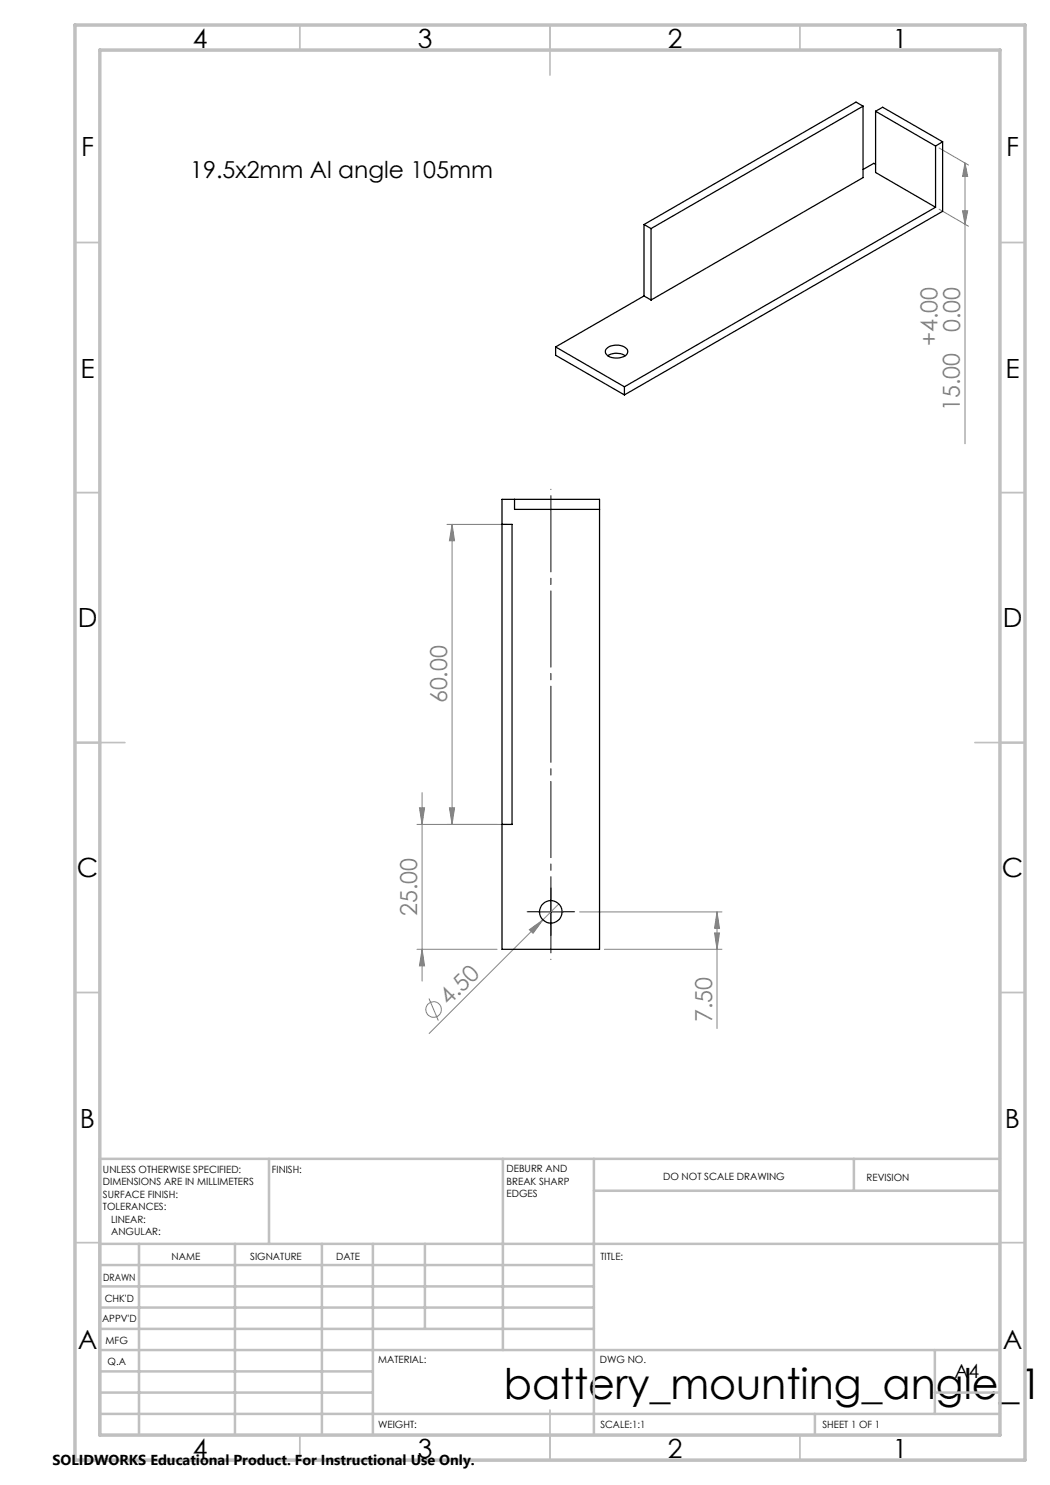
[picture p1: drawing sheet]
<svg xmlns="http://www.w3.org/2000/svg" width="210mm" height="297mm" viewBox="0 0 210 297" stroke-linecap="round" stroke-linejoin="round" font-family="sans-serif">
<g fill="none" stroke="#808080" stroke-width=".2">
<path d="M187.8 29.6l5.9 3.4M193 32.6l.5 2.7h-1zM193 32.6v56.2M187.8 41.8l5.9 3.5M192.5 42.2h1l-.5 2.6zM89.4 104.9h12M90.4 104.9l.5 3.3h-1zM90.4 104.9v60M84.4 158.5v37.7M83.9 161.6h1l-.5 3.3zM89.9 161.6h1l-.5 3.3zM101.4 164.9h-18"/>
<path d="M83.4 189.9h16M84.4 189.9l.5 3.3h-1zM85.8 199.7l1.9 4.4M105.9 185.9l2.7-1.9-2 2.7zM111.8 180.8l-26 25.9M115.9 182.4h28.5M120.9 189.9h23.5M142.9 186.6h1l-.5 3.3zM143.4 182.4l.5 3.3h-1zM143.4 182.4v23.3"/>
<circle cx="86.7" cy="201.9" r="1.56"/>
</g>
<path d="M110.2 191.9v-94" fill="none" stroke="#000" stroke-width=".2" stroke-dasharray="15.2 1.3 1.3 1.3" stroke-dashoffset="-1.3"/>
<path d="M110.2 179.9v-2.3M107.7 182.4h-2.3M110.2 184.9v2.2M112.7 182.4h2.2" fill="none" stroke="#000" stroke-width=".2" stroke-dasharray="15.2 1.3 1.3 1.3"/>
<path d="M110.2 179.9v5M107.7 182.4h5" fill="none" stroke="#000" stroke-width=".2"/>
<g fill="none" stroke="#c0c0c0" stroke-width=".35">
<path d="M60 5v5M110 5v10M160 5v5M15 48.5h5M200 48.5h5M15 98.5h5M200 98.5h5M15 148.5h10M195 148.5h10M15 198.5h5M200 198.5h5M15 248.5h5"/>
<path d="M200 248.5h5M60 287v5M110 282v10M160 287v5"/>
</g>
<g fill="none" stroke="#c0c0c0" stroke-width=".5">
<path d="M53.8 231.8v17M100.6 231.8v38.2M118.8 231.8v55.2M118.8 238.2h81.2M170.8 231.8v6.4M200 231.8h-180v55.2M20 248.8h180M20 257.3h98.8M20 253h98.8M27.8 248.8v38.2M47 248.8v38.2M64.4 248.8v38.2"/>
<path d="M74.6 248.8v38.2M85 248.8v17M20 265.8h98.8M20 261.5h98.8M20 278.5h54.6M20 274.3h54.6M20 270h180M187 278.5h13M187 270v12.8M20 282.8h180M163 282.8v4.2"/>
</g>
<path d="M15 5h190v287h-190zM20 10h180v277h-180z" fill="none" stroke="#c0c0c0" stroke-width=".7"/>
<g fill="#808080">
<path d="M105.9 185.9l2.7-1.9-2 2.7z"/>
<path d="M192.5 42.2h1l-.5 2.6zM193 32.6l.5 2.7h-1zM89.9 161.6h1l-.5 3.3zM90.4 104.9l.5 3.3h-1z"/>
<path d="M143.4 182.4l.5 3.3h-1zM142.9 186.6h1l-.5 3.3zM83.9 161.6h1l-.5 3.3zM84.4 189.9l.5 3.3h-1z"/>
</g>
<g fill="none" stroke="#000" stroke-width=".25">
<path d="M172.6 21.2v14.3l-42.4 24.5M172.6 21.2l-42.4 24.5M172.6 21.2l-1.4-.8-42.4 24.5M175.1 22.3v12.2l12 6.9M175.1 32.9l-.3-.2-2.2 1.2M175.1 22.3l12 6.9M175.1 22.3l1.4-.9 12 7M187.1 29.2v12.2M188.5 28.4v13.9l-63.6 36.7M188.5 28.4l-1.4 .8M128.8 59.2l-17.7 10.2M128.8 59.2l1.4 .8"/>
<path d="M128.8 44.9l1.4 .8M128.8 44.9v14.3M130.2 45.7v14.3M187.1 41.4l-62.2 36M111.1 69.4l13.8 8M111.1 69.4v1.6l13.8 8M121.4 69.6a2.95 2.95 0 0 1 4.1 .5 1.29 1.29 0 0 1-1.3 1.4 2.8 2.8 0 0 1-3.1-.8v-.7zM121.6 71.2a3.3 3.3 0 0 1 3.5 0M124.9 77.4v1.6M100.4 99.9h19.5v90h-19.5zM102.9 99.9v2h17M100.4 104.9h2v60h-2"/>
<circle cx="110.2" cy="182.4" r="2.25"/>
</g>
<text font-size="8.5" x="100.8" y="279.7">battery_mounting_angle_1</text>
<g font-size="5.3">
<text x="38.5" y="9.5">4</text>
<text x="83.5" y="9.5">3</text>
<text x="133.6" y="9.5">2</text>
<text x="178.6" y="9.5">1</text>
<text x="16.2" y="31.2">F</text>
<text x="201.2" y="31.2">F</text>
<text x="16.1" y="75.5">E</text>
<text x="201.1" y="75.5">E</text>
<text x="15.5" y="125.5">D</text>
<text x="200.5" y="125.5">D</text>
<text x="15.4" y="175.5">C</text>
<text x="200.4" y="175.5">C</text>
<text x="16" y="225.5">B</text>
<text x="201" y="225.5">B</text>
<text x="15.5" y="269.7">A</text>
<text x="200.5" y="269.7">A</text>
<text x="38.5" y="291.5">4</text>
<text x="83.5" y="291.5">3</text>
<text x="133.6" y="291.5">2</text>
<text x="178.6" y="291.5">1</text>
</g>
<text font-size="4.7" x="38.1" y="35.5">19.5x2mm Al angle 105mm</text>
<g font-size="4.7" fill="#808080">
<text x="187.5" y="69.3" transform="rotate(-90 187.5 69.3)">+4.00</text>
<text x="192" y="66.5" transform="rotate(-90 192 66.5)">0.00</text>
<text x="192" y="82.2" transform="rotate(-90 192 82.2)">15.00</text>
<text x="89.4" y="140.7" transform="rotate(-90 89.4 140.7)">60.00</text>
<text x="83.4" y="183.2" transform="rotate(-90 83.4 183.2)">25.00</text>
<text x="89.8" y="201.3" transform="rotate(-45 89.8 201.3)">4.50</text>
<text x="142.4" y="204.4" transform="rotate(-90 142.4 204.4)">7.50</text>
</g>
<text font-size="3.9" x="190.9" y="275.5">A4</text>
<text font-size="2.9" x="10.5" y="292.9">SOLIDWORKS Educational Product. For Instructional Use Only.</text>
<g font-size="2">
<text x="20.6" y="234.6">UNLESS OTHERWISE SPECIFIED:</text>
<text x="20.6" y="237.1">DIMENSIONS ARE IN MILLIMETERS</text>
<text x="20.6" y="239.6">SURFACE FINISH:</text>
<text x="54.4" y="234.6">FINISH:</text>
<text x="101.3" y="234.5">DEBURR AND</text>
<text x="101.3" y="237">BREAK SHARP</text>
<text x="101.3" y="239.5">EDGES</text>
<text x="132.6" y="236">DO NOT SCALE DRAWING</text>
<text x="173.3" y="236.2">REVISION</text>
<text x="20.6" y="242.1">TOLERANCES:</text>
<text x="22.2" y="244.6">LINEAR:</text>
<text x="22.2" y="247.1">ANGULAR:</text>
<text x="34.3" y="252">NAME</text>
<text x="50" y="251.9">SIGNATURE</text>
<text x="67.2" y="251.9">DATE</text>
<text x="120.1" y="251.9">TITLE:</text>
<text x="20.6" y="256.1">DRAWN</text>
<text x="20.9" y="260.3">CHK'D</text>
<text x="20.4" y="264.4">APPV'D</text>
<text x="21.1" y="268.8">MFG</text>
<text x="21.5" y="273">Q.A</text>
<text x="75.6" y="272.5">MATERIAL:</text>
<text x="120" y="272.5">DWG NO.</text>
<text x="75.6" y="285.5">WEIGHT:</text>
<text x="120.1" y="285.6">SCALE:1:1</text>
<text x="164.5" y="285.6">SHEET 1 OF 1</text>
</g>
</svg>
